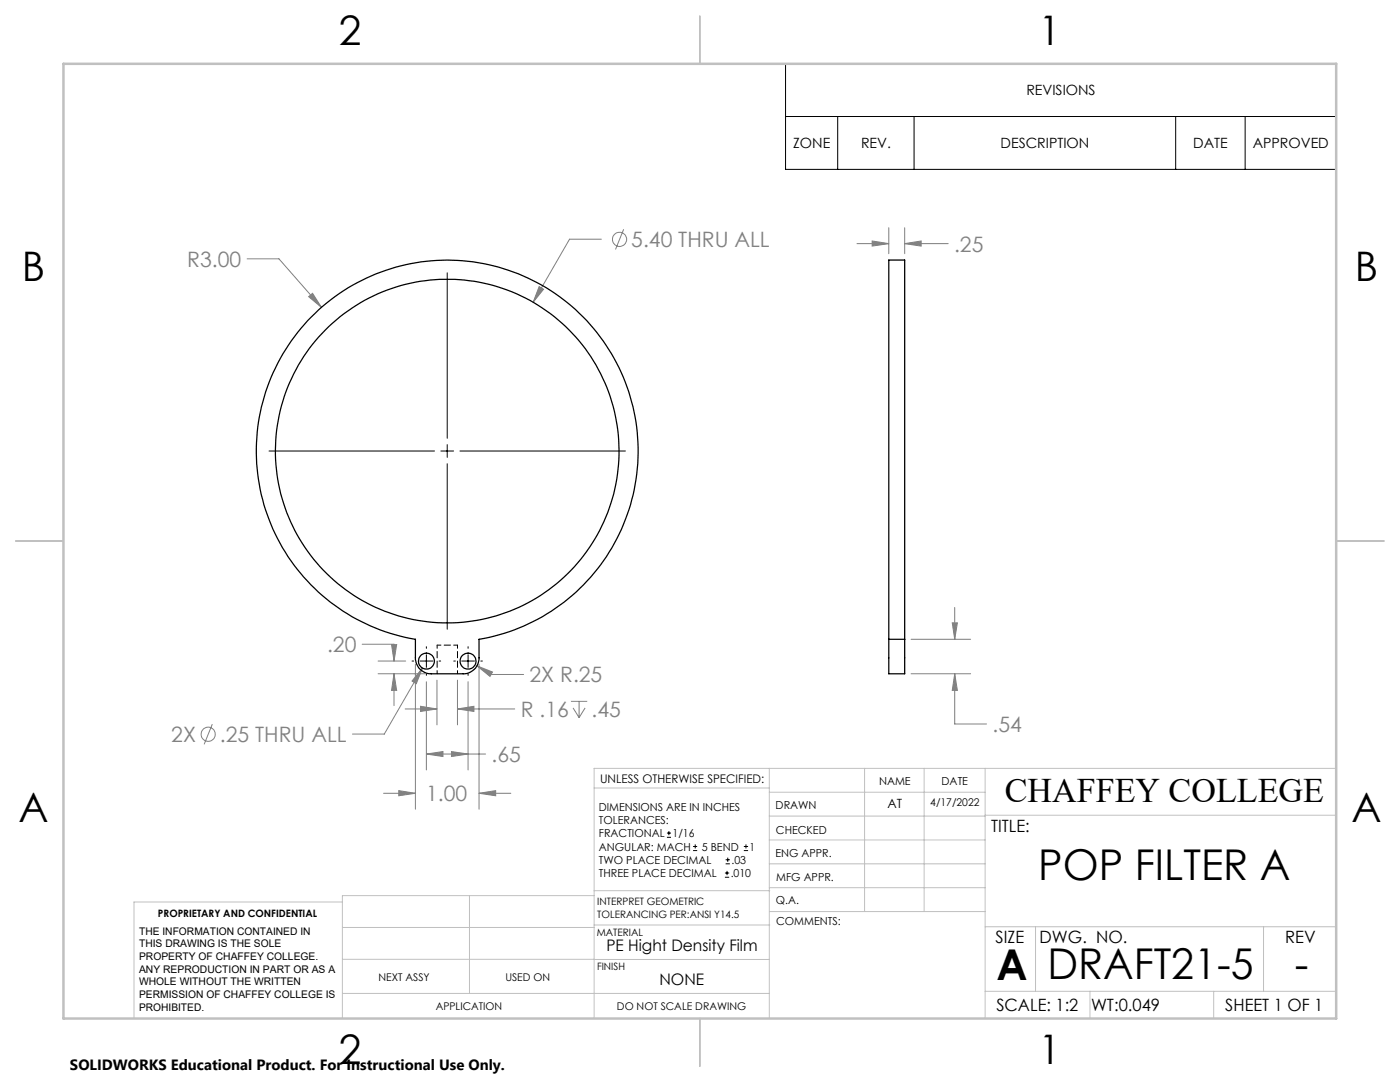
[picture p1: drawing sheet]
<svg xmlns="http://www.w3.org/2000/svg" width="279mm" height="216mm" viewBox="0 0 279 216" stroke-linecap="round" stroke-linejoin="round" font-family="sans-serif">
<g fill="none" stroke="#808080" stroke-width=".2">
<path d="M49.3 51.6h6.4l8.5 9.7M61.6 59.2l.8-.7 1.8 2.8zM107.6 57.2l.9 .5-2.1 2.6zM120 47.7h-6.3l-7.3 12.6M124.5 45.8l-1.7 4M171 48.6h6.4M174.1 48.1l3.3 .5-3.3 .5zM177.4 45.4v5.2M180.6 48.6l3.2-.5v1zM180.6 45.4v5.2M180.6 48.6h8.6M72.3 128.6h6.3v3.3"/>
<path d="M75.5 134.4h9.3M75.5 131.9h5.5M78.1 128.6h1.1l-.6 3.3zM78.6 134.4l.6 3.4h-1.1zM78.6 134.4v6.4M82.9 132.5v29M84.3 133.3l-1.2 3.1-.9-.5zM84.3 133.3l-7.6 13.2h-6.4M85.1 136v17.6M87.2 135.7v8.9M91.3 135.7v8.9M93.4 136v17.6"/>
<path d="M95.2 132.9l3.1 1.2-.5 .9zM95.2 132.9l2.9 1.7h6.4M95.6 132.5v29M113.9 139.9h3.3M115.6 139.9v3.3M181.8 134.4h11.9M181.8 127.6h11.9M190 124.3h1.1l-.6 3.3zM190.5 134.4l.6 3.4h-1.1zM190.5 134.4v10.1h6.4M190.5 121.2v6.4M42.4 144.5l-1.7 4"/>
<path d="M76.6 158.3h6.3M79.6 157.8l3.3 .5-3.3 .5zM80.9 141.5h6.3M83.9 140.9l3.3 .6-3.3 .5zM85.1 150.5l3.3-.5v1zM85.1 150.5h11.8M90.1 150l3.3 .5-3.3 .5zM91.3 141.5l3.3-.6v1.1zM91.3 141.5h11.4M95.6 158.3l3.3-.5v1zM95.6 158.3h6.4M114.4 141.3l1.2 1.9"/>
<path d="M116.8 141.3l-1.2 1.9"/>
<circle cx="123.6" cy="47.8" r="1.42"/>
<circle cx="41.6" cy="146.5" r="1.41"/>
</g>
<g fill="none" stroke="#000" stroke-width=".2">
<path d="M156.8 12.7h109.9v21.1h-109.9zM156.8 23.2h109.9M167.2 23.2v10.6M182.4 23.2v10.6M234.6 23.2v10.6M248.5 23.2v10.6M89.3 54.4v33.1M53.7 90h33M88 90h2.5M89.3 88.7v2.6M89.3 92.5v33.1M91.8 90h33"/>
<path d="M82.2 131.9h.3M83.8 131.9h2.6M85.1 129v.4M85.1 130.6v2.6M85.1 134.4v.4M87.6 131.9h.3M90.6 131.9h.3M92.1 131.9h2.6M93.4 129v.4M93.4 130.6v2.6M93.4 134.4v.4M96 131.9h.3"/>
<path d="M133.1 167.1h.8M133.1 166.2h.8M133.5 165.8v.9M138.3 169.7h.8M138.3 168.9h.8M138.7 168.5v.8M144.7 175h.8M144.7 174.2h.8M144.8 172.4h.9M144.8 171.6h.9M145.1 173.8v.8M145.2 171.1v.9"/>
<path d="M148.4 169.7h.9M148.4 168.9h.9M148.9 168.5v.8"/>
</g>
<g fill="none" stroke="#c0c0c0" stroke-width=".2">
<path d="M118.6 157.2h34.9M153.5 153.3v49.9M153.5 158.1h43.1M172.5 153.3v28.6M184.4 153.3v28.6M196.6 153.3v49.9M266.7 153.3h-148.1v49.9M68.3 180h-41.6v23.2M93.7 178.7v19.5M118.6 178.7h-50.3v24.5M118.6 177.7h35M153.5 167.6h43.1"/>
<path d="M153.5 162.8h43.1M153.5 172.4h43.1M153.5 177.1h43.1M196.6 162.7h70.1M68.3 198.2h85.2M68.3 191.4l85.2 .1M68.3 185.1h50.3M118.6 184.6h35M153.6 181.9h43M196.6 197.8h70.1M196.6 184.9h70.1M206.7 184.9v12.9"/>
<path d="M217.5 197.8v5.4M242.2 197.8v5.4M252.2 184.9v12.9"/>
</g>
<path d="M139.7 3.2v9.5M3.1 107.9h9.6M266.7 107.9h9.5M139.7 203.2v9.6" fill="none" stroke="#c0c0c0" stroke-width=".25"/>
<path d="M12.7 12.7h254v190.5h-254z" fill="none" stroke="#c0c0c0" stroke-width=".5"/>
<path d="M61.6 59.2l2.6 2.1-1.8-2.8zM107.6 57.2l-1.2 3.1 2.1-2.6zM84.3 133.3l-2.1 2.6 .9 .5zM83.9 140.9l3.3 .6-3.3 .5zM91.3 141.5l3.3-.6v1.1zM79.6 157.8l3.3 .5-3.3 .5zM95.6 158.3l3.3-.5v1zM85.1 150.5l3.3-.5v1zM90.1 150l3.3 .5-3.3 .5zM95.2 132.9l2.6 2.1 .5-.9zM78.6 134.4l.6 3.4h-1.1zM78.1 128.6h1.1l-.6 3.3zM174.1 48.1l3.3 .5-3.3 .5zM180.6 48.6l3.2-.5v1zM190.5 134.4l.6 3.4h-1.1zM190 124.3h1.1l-.6 3.3z" fill="#808080"/>
<g fill="none" stroke="#000" stroke-width=".25">
<path d="M62.2 63.2a38.1 38.1 0 0 1 60.9 9.2 38.1 38.1 0 0 1-27.5 55.2v3.7a3.1 3.1 0 0 1-3.2 3.1h-6.3a3.1 3.1 0 0 1-3.2-3.1v-3.7a38.1 38.1 0 0 1-20.7-64.4zM177.4 127.6v-75.7h3.2v75.7M177.4 127.6v6.8h3.2v-6.8M177.4 127.6h3.2"/>
<circle cx="89.3" cy="90" r="34.3"/>
<circle cx="85.1" cy="131.9" r="1.6"/>
<circle cx="93.4" cy="131.9" r="1.6"/>
</g>
<path d="M87.2 128.7v5.7M91.3 128.7v5.7" fill="none" stroke="#000" stroke-width=".2" stroke-dasharray="1.3 .6" stroke-dashoffset=".6"/>
<path d="M91.3 128.7h-4.1" fill="none" stroke="#000" stroke-width=".2" stroke-dasharray="1.3 .6" stroke-dashoffset=".5"/>
<g font-size="8.5">
<text x="207.2" y="175.5">POP FILTER A</text>
<text x="198.9" y="195.5">A</text>
<text x="209" y="195.4">DRAFT21-5</text>
<text x="258.4" y="195.4">-</text>
</g>
<g font-size="8.1">
<text x="67.6" y="8.9">2</text>
<text x="207.3" y="8.9">1</text>
<text x="4.4" y="56.2">B</text>
<text x="270.4" y="56.2">B</text>
<text x="3.7" y="164.1">A</text>
<text x="269.7" y="164.1">A</text>
<text x="67.6" y="212.4">2</text>
<text x="207.3" y="212.4">1</text>
</g>
<text font-size="6.9" x="200.5" y="160.1">CHAFFEY COLLEGE</text>
<g font-size="4.2" fill="#808080">
<text x="37.4" y="53.2">R3.00</text>
<text x="126" y="49.3">5.40 THRU ALL</text>
<text x="190.4" y="50.2">.25</text>
<text x="65.3" y="130.1">.20</text>
<text x="105.7" y="136.2">2X R.25</text>
<text x="103.9" y="143">R .16</text>
<text x="118.1" y="143">.45</text>
<text x="34.2" y="148">2X</text>
<text x="43.9" y="148">.25 THRU ALL</text>
<text x="198.1" y="146">.54</text>
<text x="98.1" y="152">.65</text>
<text x="85.1" y="159.9">1.00</text>
</g>
<g font-size="3.4">
<text x="197.8" y="166">TITLE:</text>
<text x="198.7" y="188.1">SIZE</text>
<text x="207.5" y="188.1">DWG. NO.</text>
<text x="256.5" y="188.2">REV</text>
<text x="198.8" y="201.7">SCALE: 1:2</text>
<text x="217.7" y="201.8">WT:0.049</text>
<text x="244.5" y="201.7">SHEET 1 OF 1</text>
</g>
<g font-size="3.2">
<text x="121" y="189.8">PE Hight Density Film</text>
<text x="131.6" y="196.6">NONE</text>
</g>
<text font-size="3" x="14" y="213.5">SOLIDWORKS Educational Product. For Instructional Use Only.</text>
<g font-size="2.8">
<text x="204.8" y="19">REVISIONS</text>
<text x="158.3" y="29.6">ZONE</text>
<text x="171.8" y="29.6">REV.</text>
<text x="199.7" y="29.6">DESCRIPTION</text>
<text x="238.1" y="29.6">DATE</text>
<text x="250" y="29.6">APPROVED</text>
</g>
<text font-size="2.5" x="177.1" y="161.3">AT</text>
<text font-size="2.4" x="119.8" y="156.2">UNLESS OTHERWISE SPECIFIED:</text>
<g font-size="2.2">
<text x="119.5" y="161.8">DIMENSIONS ARE IN INCHES</text>
<text x="154.8" y="161.4">DRAWN</text>
<text x="175.4" y="156.6">NAME</text>
<text x="187.9" y="156.7">DATE</text>
<text x="119.5" y="164.4">TOLERANCES:</text>
<text x="119.5" y="167.1">FRACTIONAL</text>
<text x="134.2" y="167.1">1/16</text>
<text x="154.9" y="166.3">CHECKED</text>
<text x="119.5" y="172.4">TWO PLACE DECIMAL</text>
<text x="119.5" y="169.7">ANGULAR: MACH</text>
<text x="140.1" y="169.7">5 BEND</text>
<text x="146" y="172.4">.03</text>
<text x="149.6" y="169.7">1</text>
<text x="154.8" y="171">ENG APPR.</text>
<text x="119.5" y="175">THREE PLACE DECIMAL</text>
<text x="145.8" y="175">.010</text>
<text x="154.9" y="175.7">MFG APPR.</text>
<text x="154.9" y="180.4">Q.A.</text>
<text x="154.9" y="184.6">COMMENTS:</text>
</g>
<g font-size="2.1">
<text x="185.7" y="160.7">4/17/2022</text>
<text x="27.8" y="186.5">THE INFORMATION CONTAINED IN</text>
<text x="27.8" y="189">THIS DRAWING IS THE SOLE</text>
<text x="27.8" y="191.5">PROPERTY OF CHAFFEY COLLEGE.</text>
<text x="27.8" y="194.1">ANY REPRODUCTION IN PART OR AS A</text>
<text x="27.8" y="196.6">WHOLE WITHOUT THE WRITTEN</text>
<text x="75.5" y="195.7">NEXT ASSY</text>
<text x="100.9" y="195.7">USED ON</text>
<text x="27.8" y="199.1">PERMISSION OF CHAFFEY COLLEGE IS</text>
<text x="27.8" y="201.6">PROHIBITED.</text>
<text x="86.9" y="201.5">APPLICATION</text>
<text x="123.1" y="201.6">DO NOT SCALE DRAWING</text>
</g>
<g font-size="2">
<text x="31.5" y="182.9">PROPRIETARY AND CONFIDENTIAL</text>
<text x="119.2" y="180.6">INTERPRET GEOMETRIC</text>
<text x="119.2" y="183.1">TOLERANCING PER:ANSI Y14.5</text>
<text x="119.1" y="186.7">MATERIAL</text>
<text x="119.1" y="193.5">FINISH</text>
</g>
</svg>
